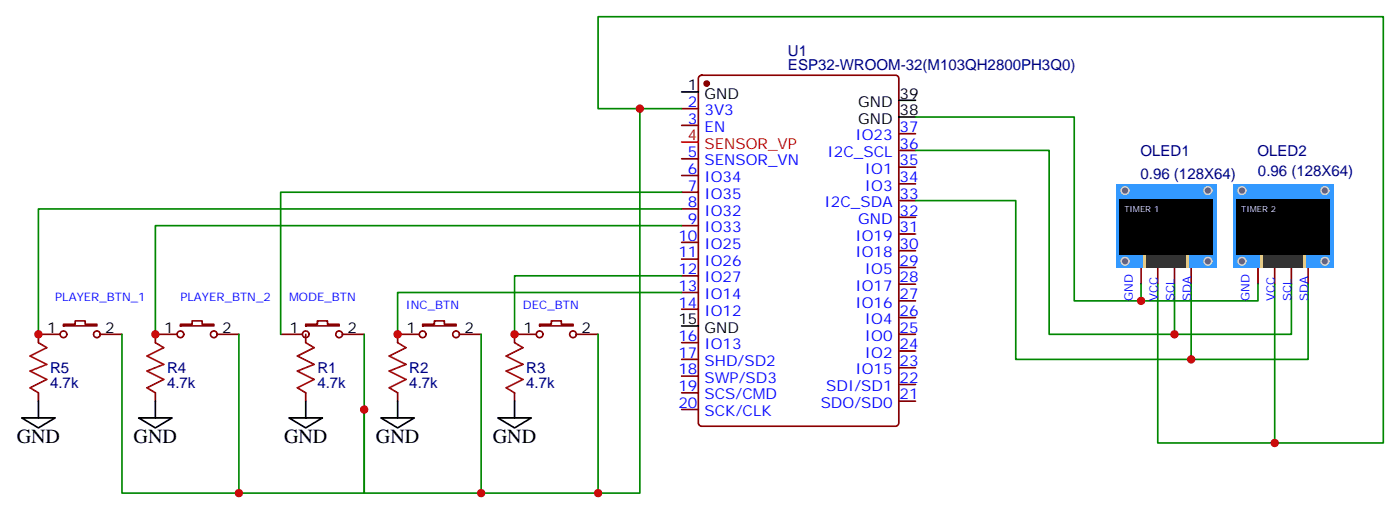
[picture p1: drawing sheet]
<svg xmlns="http://www.w3.org/2000/svg" width="296mm" height="108mm" viewBox="0 0 296 108" stroke-linecap="round" stroke-linejoin="round" font-family="sans-serif">
<g fill="none" stroke="#870000" stroke-width=".35">
<path d="M147.7 16.1l.5-.2h40.9a.71 .71 0 0 1 .7 .7v72.7a.76 .76 0 0 1-.7 .7h-40.9a.76 .76 0 0 1-.7-.7v-72.7zM143.9 22.9h3.6M143.9 26.5h3.6M143.9 33.5h3.6M143.9 37h3.6M189.8 38.8h3.5M189.8 35.3h3.5M189.8 31.8h3.5M189.8 28.2h3.5M143.9 40.6h3.6M143.9 44.1h3.6M143.9 47.6h3.6"/>
<path d="M143.9 51.2h3.6M143.9 54.7h3.6M143.9 58.2h3.6M189.8 60h3.5M189.8 56.4h3.5M189.8 52.9h3.5M189.8 49.4h3.5M189.8 45.9h3.5M189.8 42.3h3.5M240.9 56.4v3.6M244.5 56.4v3.6M248 56.4v3.6"/>
<path d="M251.5 56.4v3.6M143.9 61.7h3.6M143.9 65.3h3.6M143.9 72.3h3.6M143.9 75.8h3.6M143.9 79.4h3.6M189.8 77.6h3.5M189.8 74.1h3.5M189.8 70.6h3.5M189.8 67h3.5M189.8 63.5h3.5M143.9 82.9h3.6"/>
<path d="M143.9 86.4h3.6M189.8 84.7h3.5M189.8 81.1h3.5"/>
</g>
<circle cx="149.2" cy="17.6" r=".53" fill="#870000" stroke="#870000" stroke-width=".35"/>
<path d="M143.9 19.4h3.6M189.8 24.7h3.5M189.8 21.2h3.5M143.9 68.8h3.6" fill="none" stroke="#000" stroke-width=".35"/>
<path d="M143.9 30h3.6" fill="none" stroke="#f00" stroke-width=".35"/>
<path d="M235.7 38.8h21.1v17.6h-21.1z" fill="#39f"/>
<g fill="#666" stroke="#ccc" stroke-width=".35">
<circle cx="237.6" cy="55.1" r=".81"/>
<circle cx="255.1" cy="55.1" r=".81"/>
<circle cx="237.6" cy="40.2" r=".81"/>
<circle cx="255.1" cy="40.2" r=".81"/>
</g>
<path d="M241.5 53.6h9.5v2.8h-9.5z" fill="#fff"/>
<g fill="#fc0">
<path d="M241.5 53.6h.5v2.8h-.5z"/>
<path d="M250.5 53.6h.4v2.8h-.4z"/>
</g>
<path d="M242.1 53.6h8.3v2.8h-8.3z" fill="#333"/>
<path d="M236.4 42h19.7v11.7h-19.7z" fill="#000"/>
<path d="M265.6 56.4v3.6M269.2 56.4v3.6M272.7 56.4v3.6M276.2 56.4v3.6" fill="none" stroke="#870000" stroke-width=".35"/>
<path d="M260.3 38.8h21.2v17.6h-21.2z" fill="#39f"/>
<g fill="#666" stroke="#ccc" stroke-width=".35">
<circle cx="262.3" cy="55.1" r=".81"/>
<circle cx="279.8" cy="55.1" r=".81"/>
<circle cx="262.3" cy="40.2" r=".81"/>
<circle cx="279.8" cy="40.2" r=".81"/>
</g>
<path d="M266.2 53.6h9.5v2.8h-9.5z" fill="#fff"/>
<g fill="#fc0">
<path d="M266.2 53.6h.5v2.8h-.5z"/>
<path d="M275.2 53.6h.4v2.8h-.4z"/>
</g>
<path d="M266.8 53.6h8.3v2.8h-8.3z" fill="#333"/>
<path d="M261.1 42h19.7v11.7h-19.7z" fill="#000"/>
<g fill="none" stroke="#008700" stroke-width=".35">
<path d="M135.1 22.9v81.2h-58.2v-33.5M143.9 22.9h-17.6v-19.4h165.8v90h-22.9M193.3 24.7h33.5v38.8h14.1v-3.5M193.3 31.8h28.2v38.8h51.2v-10.6M143.9 40.6h-84.6v30M143.9 58.2h-35.2v12.4M143.9 44.1h-135.8v26.5M143.9 47.6h-111.1v23M193.3 42.3h21.2v33.5h37v-15.8M244.5 60v33.5h24.7v-33.5M248 60v10.6M265.6 60v3.5h-24.7"/>
<path d="M276.2 60v15.8h-24.7M25.8 70.6v33.5h51.1v-17.7M50.4 70.6v33.5M101.6 70.6v33.5M126.3 70.6v33.5M143.9 61.7h-59.9v8.9"/>
</g>
<g fill="none" stroke="#870000" stroke-width=".35">
<path d="M12.7 70.6h-4.6v1.7M13.4 68.4h2.5v-.7h2.1v.7h2.5v.4h-7.1zM21.2 70.6h4.6M37.4 70.6h-4.6v1.7M38.1 68.4h2.5v-.7h2.1v.7h2.5v.4h-7.1zM45.9 70.6h4.5M59.3 70.6h4.6M64.6 68.4h2.4v-.7h2.1v.7h2.5v.4h-7zM64.6 70.6v1.7M72.3 70.6h4.6M88.5 70.6h-4.5v1.7M89.3 68.4h2.4v-.7h2.1v.7h2.5v.4h-7z"/>
<path d="M97 70.6h4.6M113.2 70.6h-4.5v1.7M113.9 68.4h2.5v-.7h2.1v.7h2.5v.4h-7.1zM121.7 70.6h4.6M8.1 82.9v1.8M32.8 82.9v1.8M64.6 82.9v1.8M84 82.9v1.8M108.7 82.9v1.8"/>
<circle cx="13.4" cy="70.6" r=".71"/>
<circle cx="20.5" cy="70.6" r=".71"/>
<circle cx="38.1" cy="70.6" r=".71"/>
<circle cx="45.2" cy="70.6" r=".71"/>
<circle cx="64.6" cy="70.6" r=".71"/>
<circle cx="71.6" cy="70.6" r=".71"/>
<circle cx="89.3" cy="70.6" r=".71"/>
<circle cx="96.3" cy="70.6" r=".71"/>
<circle cx="113.9" cy="70.6" r=".71"/>
<circle cx="121" cy="70.6" r=".71"/>
</g>
<path d="M8.1 72.3l1.8 1.1-3.6 1.7 3.6 1.8-3.6 1.4 3.6 1.8-3.6 1.7 1.8 1.1M32.8 72.3l1.8 1.1-3.6 1.7 3.6 1.8-3.6 1.4 3.6 1.8-3.6 1.7 1.8 1.1M64.6 72.3l1.7 1.1-3.5 1.7 3.5 1.8-3.5 1.4 3.5 1.8-3.5 1.7 1.8 1.1M84 72.3l1.7 1.1-3.5 1.7 3.5 1.8-3.5 1.4 3.5 1.8-3.5 1.7 1.8 1.1M108.7 72.3l1.7 1.1-3.5 1.7 3.5 1.8-3.5 1.4 3.5 1.8-3.5 1.7 1.8 1.1" fill="none" stroke="#a10000" stroke-width=".35"/>
<path d="M4.6 88.2h7l-3.5 2.1zM8.1 84.7v3.5M29.3 88.2h7l-3.5 2.1zM32.8 84.7v3.5M61 88.2h7.1l-3.5 2.1zM64.6 84.7v3.5M80.4 88.2h7.1l-3.5 2.1zM84 84.7v3.5M105.1 88.2h7.1l-3.5 2.1zM108.7 84.7v3.5" fill="none" stroke="#000" stroke-width=".35"/>
<g fill="#c00">
<circle cx="240.9" cy="63.5" r=".88"/>
<circle cx="248" cy="70.6" r=".88"/>
<circle cx="251.5" cy="75.8" r=".88"/>
<circle cx="269.2" cy="93.5" r=".88"/>
<circle cx="135.1" cy="22.9" r=".88"/>
<circle cx="76.9" cy="86.4" r=".88"/>
<circle cx="50.4" cy="104.1" r=".88"/>
<circle cx="101.6" cy="104.1" r=".88"/>
<circle cx="126.3" cy="104.1" r=".88"/>
<circle cx="84" cy="70.6" r=".88"/>
<circle cx="108.7" cy="70.6" r=".88"/>
<circle cx="8.1" cy="70.6" r=".88"/>
<circle cx="32.8" cy="70.6" r=".88"/>
</g>
<g font-size="4.2">
<text x="3.5" y="93.5">GND</text>
<text x="28.2" y="93.5">GND</text>
<text x="60" y="93.5">GND</text>
<text x="79.4" y="93.5">GND</text>
<text x="104.1" y="93.5">GND</text>
</g>
<g font-size="3.2" fill="#000080">
<text x="166.4" y="11.7">U1</text>
<text x="166.4" y="14.7">ESP32-WROOM-32(M103QH2800PH3Q0)</text>
<text x="240.8" y="32.9">OLED1</text>
<text x="265.5" y="32.9">OLED2</text>
<text x="240.8" y="37.7">0.96 (128X64)</text>
<text x="265.6" y="37">0.96 (128X64)</text>
<text x="10.6" y="81.9">4.7k</text>
<text x="10.6" y="78.7">R5</text>
<text x="35.3" y="81.9">4.7k</text>
<text x="35.3" y="78.7">R4</text>
<text x="67" y="81.9">4.7k</text>
<text x="67" y="78.7">R1</text>
<text x="86.4" y="81.9">4.7k</text>
<text x="86.4" y="78.7">R2</text>
<text x="111.1" y="81.9">4.7k</text>
<text x="111.1" y="78.7">R3</text>
</g>
<g font-size="3.2">
<text x="145.3" y="19">1</text>
<text x="148.8" y="20.8">GND</text>
<text x="181.2" y="22.6">GND</text>
<text x="190" y="20.8">39</text>
<text x="181.2" y="26.1">GND</text>
<text x="190" y="24.3">38</text>
<text x="10" y="70.2">1</text>
<text x="22.2" y="70.2">2</text>
<text x="34.7" y="70.2">1</text>
<text x="46.9" y="70.2">2</text>
<text x="61.1" y="70.2">1</text>
<text x="73.4" y="70.2">2</text>
<text x="85.8" y="70.2">1</text>
<text x="98.1" y="70.2">2</text>
<text x="110.5" y="70.2">1</text>
<text x="122.8" y="70.2">2</text>
<text x="143.3" y="68.4">15</text>
<text x="148.8" y="70.2">GND</text>
</g>
<g font-size="3.2" fill="#00f">
<text x="145.3" y="22.6">2</text>
<text x="145.3" y="26.1">3</text>
<text x="148.8" y="24.3">3V3</text>
<text x="148.8" y="27.9">EN</text>
<text x="180.6" y="29.6">IO23</text>
<text x="190" y="27.9">37</text>
<text x="145.3" y="33.2">5</text>
<text x="148.8" y="34.9">SENSOR_VN</text>
<text x="174.8" y="33.2">I2C_SCL</text>
<text x="190" y="34.9">35</text>
<text x="190" y="31.4">36</text>
<text x="145.3" y="36.7">6</text>
<text x="145.3" y="40.2">7</text>
<text x="148.8" y="38.5">IO34</text>
<text x="148.8" y="42">IO35</text>
<text x="182.6" y="40.2">IO3</text>
<text x="182.6" y="36.7">IO1</text>
<text x="190" y="42">33</text>
<text x="190" y="38.5">34</text>
<text x="145.3" y="43.7">8</text>
<text x="145.3" y="47.3">9</text>
<text x="148.8" y="45.5">IO32</text>
<text x="174.1" y="43.7">I2C_SDA</text>
<text x="181.2" y="47.3">GND</text>
<text x="190" y="45.5">32</text>
<text x="143.3" y="50.8">10</text>
<text x="148.8" y="49">IO33</text>
<text x="148.8" y="52.6">IO25</text>
<text x="180.6" y="50.8">IO19</text>
<text x="190" y="52.6">30</text>
<text x="190" y="49">31</text>
<text x="143.3" y="54.3">11</text>
<text x="143.3" y="57.9">12</text>
<text x="148.8" y="56.1">IO26</text>
<text x="148.8" y="59.6">IO27</text>
<text x="180.6" y="54.3">IO18</text>
<text x="182.6" y="57.9">IO5</text>
<text x="190" y="59.6">28</text>
<text x="190" y="56.1">29</text>
<text x="143.3" y="61.4">13</text>
<text x="143.3" y="64.9">14</text>
<text x="148.8" y="63.1">IO14</text>
<text x="180.6" y="64.9">IO16</text>
<text x="180.6" y="61.4">IO17</text>
<text x="190" y="63.1">27</text>
<text x="143.3" y="72">16</text>
<text x="148.8" y="66.7">IO12</text>
<text x="182.6" y="72">IO0</text>
<text x="182.6" y="68.4">IO4</text>
<text x="190" y="70.2">25</text>
<text x="190" y="66.7">26</text>
<text x="143.3" y="75.5">17</text>
<text x="148.8" y="73.7">IO13</text>
<text x="148.8" y="77.3">SHD/SD2</text>
<text x="182.6" y="75.5">IO2</text>
<text x="190" y="77.3">23</text>
<text x="190" y="73.7">24</text>
<text x="143.3" y="79">18</text>
<text x="143.3" y="82.5">19</text>
<text x="148.8" y="80.8">SWP/SD3</text>
<text x="174.5" y="82.5">SDI/SD1</text>
<text x="180.6" y="79">IO15</text>
<text x="190" y="80.8">22</text>
<text x="143.3" y="86.1">20</text>
<text x="148.8" y="84.3">SCS/CMD</text>
<text x="148.8" y="87.8">SCK/CLK</text>
<text x="173.3" y="86.1">SDO/SD0</text>
<text x="190" y="84.3">21</text>
</g>
<g font-size="3.2" fill="#f00">
<text x="145.3" y="29.6">4</text>
<text x="148.8" y="31.4">SENSOR_VP</text>
</g>
<g font-size="2.5" fill="#00f">
<text x="11.6" y="63.5">PLAYER_BTN_1</text>
<text x="38.1" y="63.5">PLAYER_BTN_2</text>
<text x="61" y="63.5">MODE_BTN</text>
<text x="85.7" y="65.3">INC_BTN</text>
<text x="110.4" y="65.3">DEC_BTN</text>
<text x="239.2" y="63.5" transform="rotate(-90 239.2 63.5)">GND</text>
<text x="244.5" y="63.5" transform="rotate(-90 244.5 63.5)">VCC</text>
<text x="248" y="63.5" transform="rotate(-90 248 63.5)">SCL</text>
<text x="251.5" y="63.5" transform="rotate(-90 251.5 63.5)">SDA</text>
<text x="263.9" y="63.5" transform="rotate(-90 263.9 63.5)">GND</text>
<text x="269.2" y="63.5" transform="rotate(-90 269.2 63.5)">VCC</text>
<text x="272.7" y="63.5" transform="rotate(-90 272.7 63.5)">SCL</text>
<text x="276.2" y="63.5" transform="rotate(-90 276.2 63.5)">SDA</text>
</g>
<g font-size="1.8" fill="#fff">
<text x="237.4" y="44.8">TIMER 1</text>
<text x="262.1" y="44.8">TIMER 2</text>
</g>
</svg>
